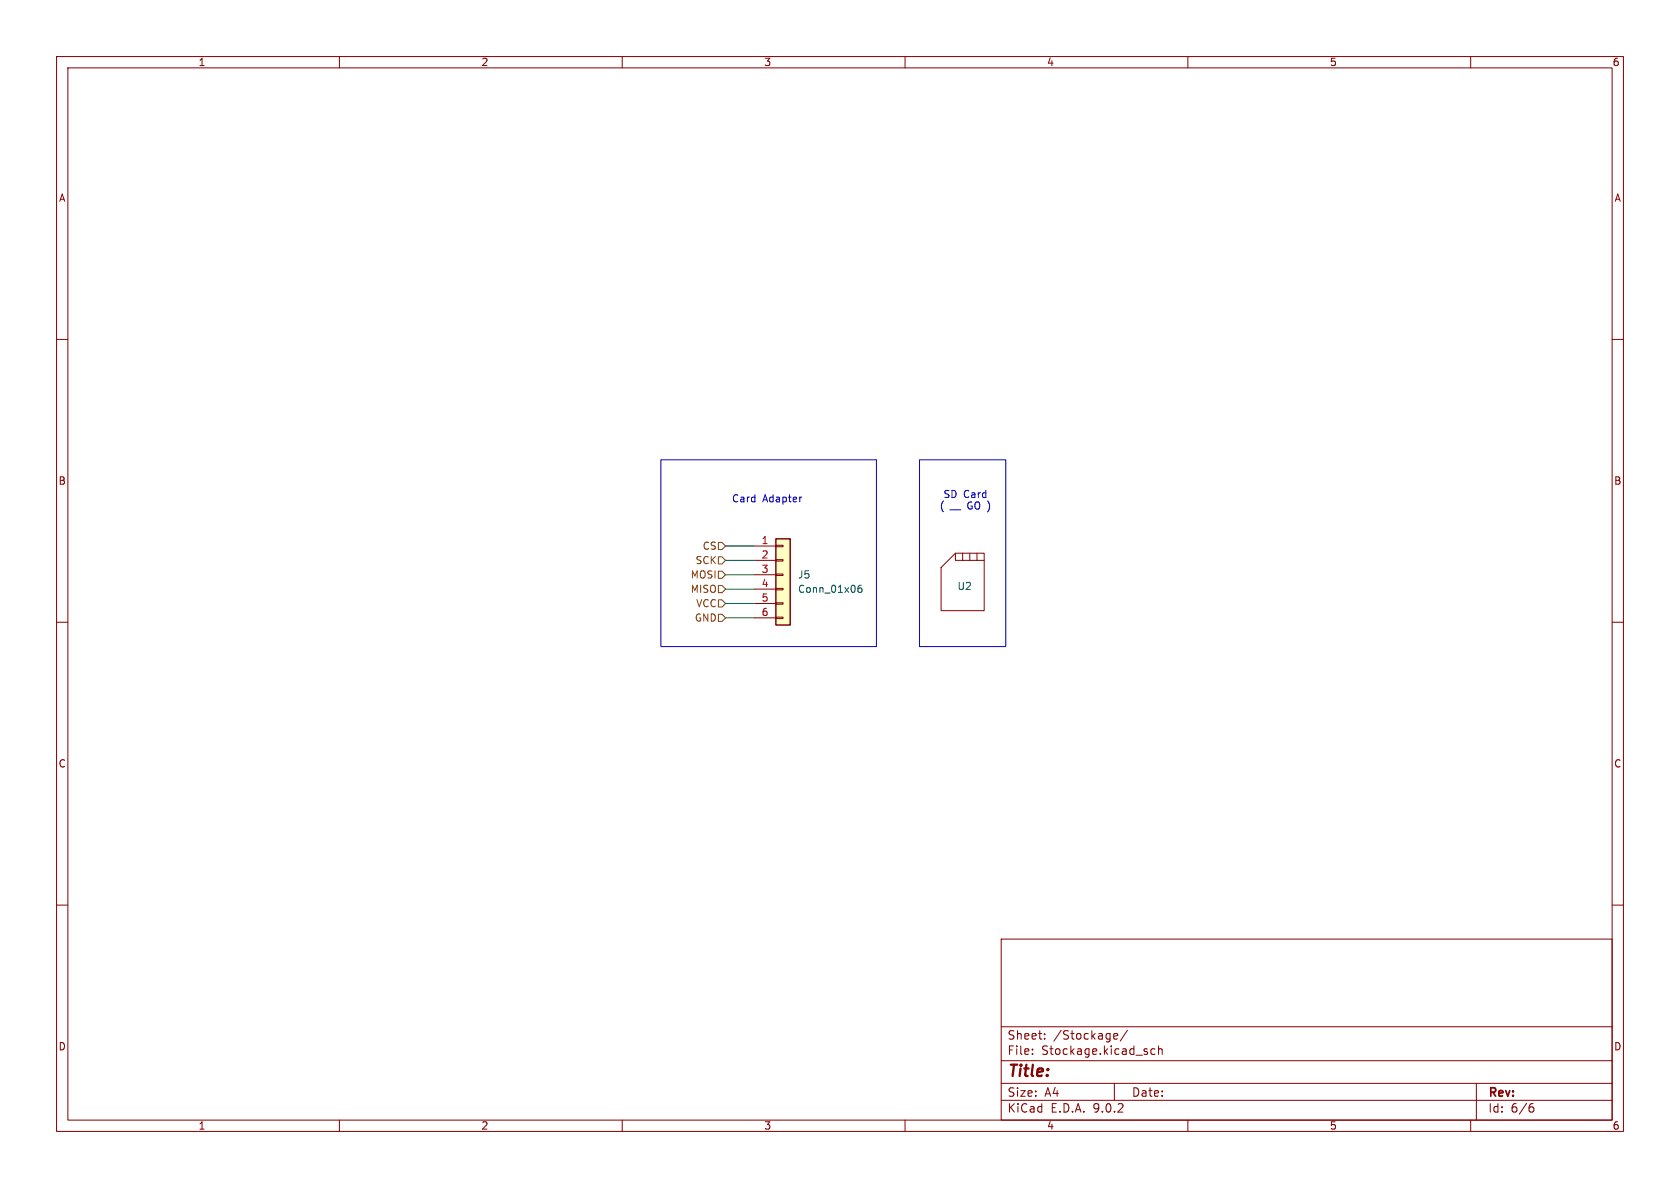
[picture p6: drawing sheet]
<svg xmlns="http://www.w3.org/2000/svg" width="297mm" height="210mm" viewBox="0 0 297 210" stroke-linecap="round" stroke-linejoin="round" font-family="sans-serif">
<g fill="none" stroke="#840000" stroke-width=".18">
<path d="M10 10h277v190h-277zM12 12h273v186h-273zM60 10v2M110 10v2M160 10v2M210 10v2M260 10v2M10 60h2M285 60h2M10 110h2M285 110h2M10 160h2"/>
<path d="M177 166h108v32h-108zM285 160h2M60 198v2M110 198v2M160 198v2M177 194.5h108M177 191.5h108M177 187.5h108M177 181.5h108M182.5 186.3v.1M182.5 185.5v.1M184.7 183.6v.1"/>
<path d="M184.7 182.8v.1M196.9 183.2l.7-.1-.1-.3-.4-.1-.2 .2 .1 .7h.5M197 191.5v3M199.3 182.1l-1.3 2M204.2 185.5l-.5-.1-.2 .3v.4l.1 .2h.6M204.8 185.5l.2-.1 .4 .1 .1 .9M204.8 184.9v1.5M210 198v2M260 198v2M261 191.5v6.5M270.6 195.7h.4l.2 .3-.1 .5-.5 .1M271 195.1l-.4 .1"/>
</g>
<path d="M137.2 95.3h2.5v15.2h-2.5z" fill="#ffffc2"/>
<path d="M137.2 95.3h2.5v15.2h-2.5z" fill="none" stroke="#840000" stroke-width=".25"/>
<g fill="none" stroke="#840000" stroke-width=".18">
<path d="M133.3 96.5h3.9M133.3 99.1h3.9M137.2 96.4h1.2v.2h-1.2zM137.2 98.9h1.2v.3h-1.2zM168.9 97.8v1.3h1.3M170.2 97.8v1.3h3.8M171.4 97.8v1.3M172.7 97.8v1.3M133.3 101.6h3.9M133.3 104.1h3.9M133.3 106.7h3.9M133.3 109.2h3.9"/>
<path d="M137.2 101.5h1.2v.2h-1.2zM137.2 104h1.2v.3h-1.2zM137.2 106.6h1.2v.2h-1.2zM137.2 109.1h1.2v.2h-1.2zM166.4 100.3l2.5-2.5h5.1v10.2h-7.6z"/>
</g>
<path d="M152.3 103.4l-.4 .1a.86 .86 0 0 0 0 1.2l.4-.1 .1-.4-.3-.3h-.2l-.2 .3" fill="none" stroke="#006464" stroke-width=".18"/>
<path d="M127 98.4h.6l.7 .7-.7 .6h-.6zM127 95.9h.6l.7 .6-.7 .7h-.6zM127 101h.6l.7 .6-.7 .6h-.6zM127 103.5h.6l.7 .6-.7 .7h-.6zM127 108.6h.6l.7 .6-.7 .7h-.6zM127 106h.6l.7 .7-.7 .6h-.6z" fill="none" stroke="#725600" stroke-width=".18"/>
<path d="M128.3 96.5h5M128.3 99.1h5M128.3 101.6h5M128.3 104.1h5M128.3 109.2h5M128.3 106.7h5" fill="none" stroke="#009600" stroke-width=".18"/>
<path d="M116.8 81.3h38.1v33h-38.1zM141.6 87.9h.1M162.6 81.3h15.2v33h-15.2z" fill="none" stroke="#0000c2" stroke-width=".18"/>
<text font-size="2.8" fill="#840000" x="178" y="190.9">Title:</text>
<g font-size="2.1" fill="#840000">
<text x="178" y="184">Sheet:</text>
<text x="186.2" y="184">/Stockage/</text>
<text x="178" y="186.7">File:</text>
<text x="184.1" y="186.7">Stockage.kicad_sch</text>
<text x="178" y="196.9">KiCad</text>
<text x="178" y="194.1">Size:</text>
<text x="184.7" y="194.1">A4</text>
<text x="185.7" y="196.9">E.D.A.</text>
<text x="193.3" y="196.9">9.0.2</text>
<text x="200" y="194.1">Date:</text>
<text x="263" y="194.3">Rev:</text>
<text x="263" y="196.9">Id:</text>
<text x="267.1" y="196.9">6/6</text>
</g>
<g font-size="1.8" fill="#840000">
<text x="35" y="11.9">1</text>
<text x="85" y="11.9">2</text>
<text x="135" y="11.9">3</text>
<text x="185" y="11.9">4</text>
<text x="235" y="11.9">5</text>
<text x="285" y="11.9">6</text>
<text x="10.3" y="35.9">A</text>
<text x="285.3" y="35.9">A</text>
<text x="10.3" y="85.9">B</text>
<text x="285.3" y="85.9">B</text>
<text x="10.3" y="135.9">C</text>
<text x="285.3" y="135.9">C</text>
<text x="10.3" y="185.9">D</text>
<text x="285.3" y="185.9">D</text>
<text x="35" y="199.9">1</text>
<text x="85" y="199.9">2</text>
<text x="135" y="199.9">3</text>
<text x="185" y="199.9">4</text>
<text x="235" y="199.9">5</text>
<text x="285" y="199.9">6</text>
</g>
<g font-size="1.8" fill="#0000c2">
<text x="129.3" y="89">Card</text>
<text x="134.8" y="89">Adapter</text>
<text x="166.7" y="88.2">SD Card</text>
<text x="166" y="90.3">(</text>
<text x="168" y="90.3">__ GO )</text>
</g>
<g font-size="1.8" fill="#725600">
<text x="122.9" y="99.9">SCK</text>
<text x="124.1" y="97.4">CS</text>
<text x="122" y="102.5">MOSI</text>
<text x="122" y="105">MISO</text>
<text x="123" y="107.5">VCC</text>
<text x="122.7" y="110.1">GND</text>
</g>
<g font-size="1.8" fill="#a90000">
<text x="134.5" y="96.3">1</text>
<text x="134.5" y="98.8">2</text>
<text x="134.5" y="101.3">3</text>
<text x="134.5" y="103.9">4</text>
<text x="134.5" y="106.4">5</text>
<text x="134.5" y="109">6</text>
</g>
<g font-size="1.8" fill="#006464">
<text x="141" y="102.5">J5</text>
<text x="141" y="105">Conn_01x06</text>
<text x="169.2" y="104.5">U2</text>
</g>
</svg>
